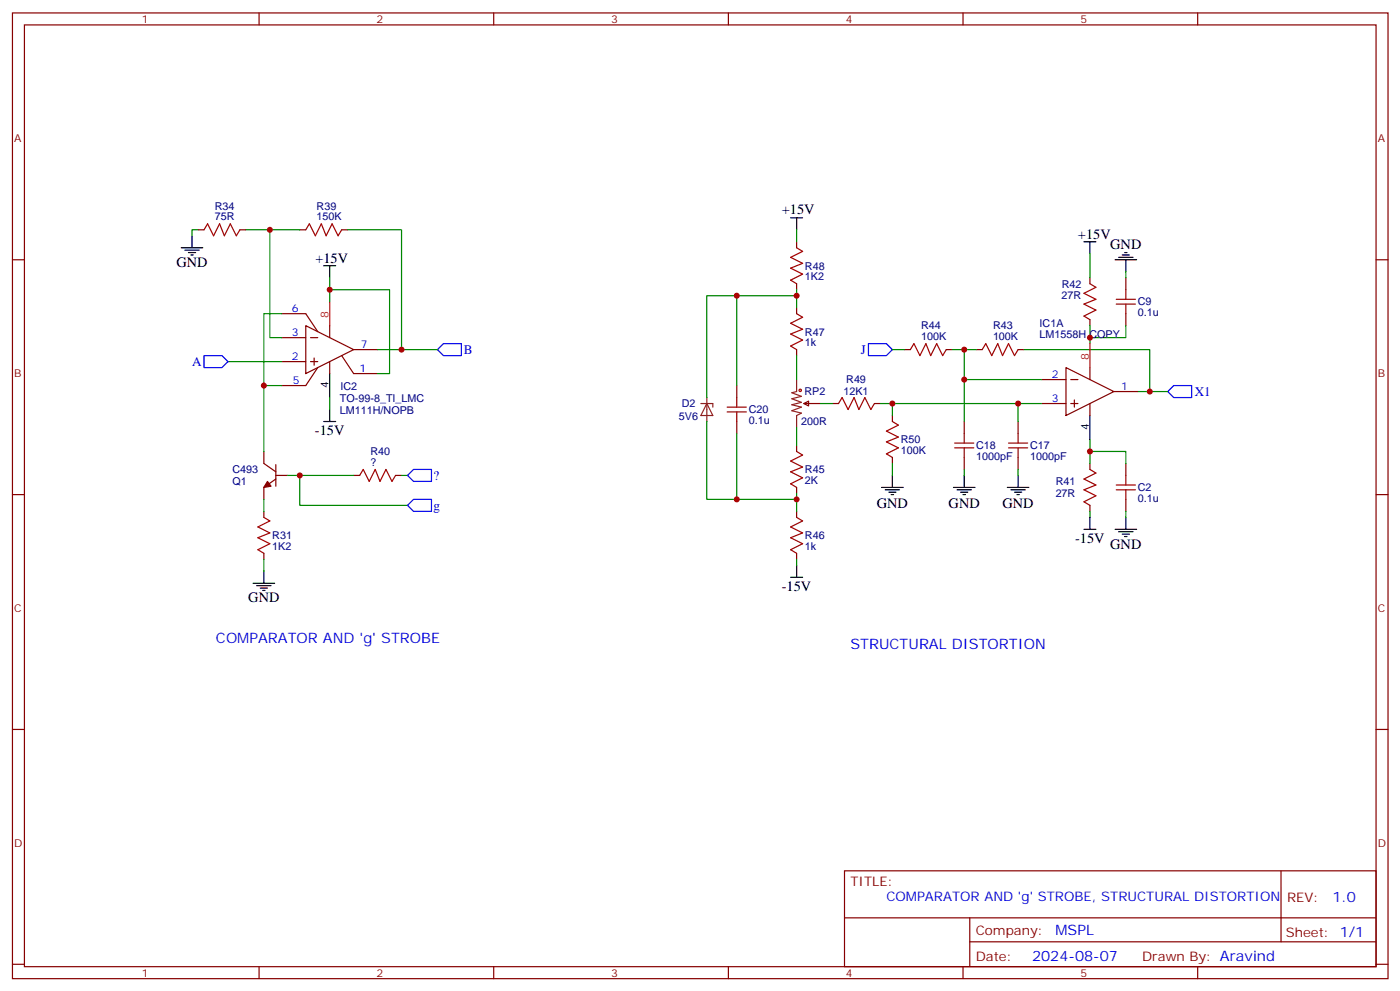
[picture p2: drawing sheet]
<svg xmlns="http://www.w3.org/2000/svg" width="413mm" height="292mm" viewBox="0 0 413 292" stroke-linecap="round" stroke-linejoin="round" font-family="sans-serif">
<g fill="none" stroke="#870000" stroke-width=".35">
<path d="M3.7 3.8h405.3v284.3h-405.3zM7.2 7.3h398.3v277.3h-398.3zM76.3 3.8v3.5M145.5 3.8v3.5M214.6 3.8v3.5M283.8 3.8v3.5M352.9 3.8v3.5M3.7 76.5h3.5M58.3 67.7h1.8M70.7 67.7h1.8M88.3 67.7h1.8M100.7 67.7h1.7"/>
<path d="M234.7 71.2v1.8M405.5 76.5h3.5M83 92.4h7.1l3.5 5.2M83 99.4h7.1M90.1 95.9l14.1 7-14.1 7.1zM91.5 99.4h2.1M97.2 95.9v3.5M234.7 83.5v1.8M234.7 90.6v1.8M321.2 81.8v1.7M321.2 94.1v1.8M331.8 81.8v3.5"/>
<path d="M331.8 92.4v3.5M83 106.5h7.1M91.5 106.5h2.1M92.6 105.4v2.1M93.6 108.2l-3.5 5.3h-7.1M97.2 106.5v3.5M100.7 104.7l3.5 5.3h7.1M104.2 102.9h7.1M217.1 113.5v3.6M234.7 102.9v1.8M236.9 118.8l1.4-.7v1.4zM236.9 118.8h4.9"/>
<path d="M245.3 118.8h1.8M257.7 118.8h1.7M266.5 102.9h1.8M278.8 102.9h1.8M287.7 102.9h1.7M300 102.9h1.8M307.1 118.8h7M307.1 111.8h7M314.1 108.2l14.1 7.1-14.1 7zM315.5 118.8h2.1M315.5 111.8h2.1M316.6 117.8v2.1"/>
<path d="M321.2 108.2v3.6M321.2 118.8v3.5M328.2 115.3h7.1M77.8 132.9v3.6l3.5 2.4M81.3 140h3.5M81.3 136.8v6.4M104.2 140h1.8M116.6 140h1.7M217.1 124.1v3.5M234.7 131.2v1.7M263 122.3v1.8M263 134.7v1.8"/>
<path d="M284.1 124.1v3.5M284.1 134.7v3.5M300 124.1v3.5M300 134.7v3.5M321.2 136.5v1.7M331.8 136.5v3.5M3.7 145.6h3.5M77.8 150.6v1.7M81.3 141l-3.5 2.5v3.5M234.7 143.5v1.8M234.7 150.6v1.7M321.2 148.8v1.8"/>
<path d="M331.8 147v3.6M405.5 145.6h3.5M77.8 162.9v1.8M234.7 162.9v1.8M3.7 214.8h3.5M405.5 214.8h3.5M248.8 256.4h156.7v28.2h-156.7zM377.5 256.4v20.9M248.9 270.2h156.5M285.8 277.3h119.6M285.8 270.2v14.2M3.7 283.9h3.5"/>
<path d="M76.3 284.6v3.5M145.5 284.6v3.5M214.6 284.6v3.5M283.8 284.6v3.5M352.9 284.6v3.5M405.5 283.9h3.5"/>
</g>
<g fill="none" stroke="#000" stroke-width=".35">
<path d="M53.4 73h6.4M54.5 73.7h4.2M55.5 74.4h2.1M56.2 75.1h.7M56.6 69.4v3.6M95.4 78.2h3.5M97.2 78.2v3.6M233 64.1h3.5M234.7 64.1v3.6M319.4 71.2h3.5M321.2 71.2v3.5M328.6 76.5h6.3"/>
<path d="M329.6 75.8h4.3M330.7 75.1h2.1M331.4 74.4h.7M331.8 76.5v3.5M97.2 110v7.1M95.4 124.1h3.5M97.2 120.6v3.5M263 140v3.5M284.1 140v3.5M300 140v3.5M321.2 122.3v7.1M259.8 143.5h6.3"/>
<path d="M260.8 144.2h4.3M261.9 144.9h2.1M262.6 145.6h.7M281 143.5h6.3M282 144.2h4.2M283.1 144.9h2.1M283.8 145.6h.7M296.8 143.5h6.4M297.9 144.2h4.2M298.9 144.9h2.2M299.6 145.6h.8M319.4 155.9h3.5"/>
<path d="M321.2 152.3v3.6M328.6 155.9h6.3M329.6 156.6h4.3M330.7 157.3h2.1M331.4 158h.7M331.8 152.3v3.6M74.6 171.7h6.3M75.6 172.4h4.3M76.7 173.1h2.1M77.4 173.8h.7M77.8 168.2v3.5M233 170h3.5"/>
<path d="M234.7 166.4v3.6"/>
</g>
<path d="M97.2 88.8v7.1M321.2 101.2v7" fill="none" stroke="#f00" stroke-width=".35"/>
<g fill="none" stroke="#008700" stroke-width=".35">
<path d="M58.3 67.7h-1.7v1.7M72.5 67.7h15.8M79.5 67.7v31.7h3.5M102.4 67.7h15.9v35.2h-7M234.7 67.7v3.5M321.2 74.7v7.1M83 92.4h-5.2v21.1h5.2M97.2 81.8v7M97.2 85.3h17.6v24.7h-3.5M217.1 87.1v26.4M234.7 87.1h-26.4v30M234.7 85.3v5.3"/>
<path d="M321.2 95.9v5.3M331.8 95.9v3.5h-10.6M331.8 80v1.8M67.2 106.5h15.8M77.8 113.5v19.4M97.2 117.1v3.5M118.3 102.9h10.6M234.7 104.7v7.1M241.8 118.8h3.5M259.4 118.8h3.6v3.5M263 102.9h3.5M263 118.8h44.1"/>
<path d="M280.6 102.9h7.1M284.1 102.9v8.9h23M284.1 111.8v12.3M300 118.8v5.3M301.8 102.9h37v12.4h-3.5M338.8 115.3h5.3M84.8 140h19.4M88.3 140v8.8h31.8M118.3 140h1.8M208.3 124.1v22.9h26.4M217.1 127.6v19.4M234.7 125.9v5.3"/>
<path d="M263 136.5v3.5M284.1 138.2v1.8M300 138.2v1.8M321.2 132.9h10.6v3.6M321.2 129.4v7.1M77.8 147v3.6M234.7 145.3v5.3M321.2 150.6v1.7M331.8 150.6v1.7M77.8 164.7v3.5M234.7 164.7v1.7"/>
</g>
<path d="M78.8 141.7l1.1 1.5-2.1 .3z" fill="#870000" stroke="#870000" stroke-width=".35"/>
<g fill="none" stroke="#a10000" stroke-width=".35">
<path d="M60.1 67.7l1.1-1.8 1.7 3.5 1.8-3.5 1.4 3.5 1.8-3.5 1.7 3.5 1.1-1.7M90.1 67.7l1.1-1.8 1.7 3.5 1.8-3.5 1.4 3.5 1.8-3.5 1.7 3.5 1.1-1.7M234.7 73l1.8 1-3.5 1.8 3.5 1.7-3.5 1.5 3.5 1.7-3.5 1.8 1.7 1M234.7 92.4l1.8 1-3.5 1.8 3.5 1.7-3.5 1.5 3.5 1.7-3.5 1.8 1.7 1M321.2 83.5l1.7 1.1-3.5 1.8 3.5 1.7-3.5 1.4 3.5 1.8-3.5 1.8 1.8 1M328.9 89.5h5.7M328.9 88.1h5.7M331.8 85.3v2.8M331.8 89.5v2.9M214.3 119.9h5.6M217.1 117.1v2.8M247.1 118.8l1-1.7 1.8 3.5 1.8-3.5 1.4 3.5 1.7-3.5 1.8 3.5 1.1-1.8"/>
<path d="M268.3 102.9l1-1.7 1.8 3.5 1.7-3.5 1.4 3.5 1.8-3.5 1.8 3.5 1-1.8M289.4 102.9l1.1-1.7 1.7 3.5 1.8-3.5 1.4 3.5 1.8-3.5 1.7 3.5 1.1-1.8M106 140l1-1.8 1.8 3.5 1.8-3.5 1.4 3.5 1.7-3.5 1.8 3.5 1.1-1.7M214.3 121.3h5.6M217.1 121.3v2.8M234.7 132.9l1.8 1.1-3.5 1.7 3.5 1.8-3.5 1.4 3.5 1.8-3.5 1.8 1.7 1M263 124.1l1.7 1.1-3.5 1.7 3.5 1.8-3.5 1.4 3.5 1.8-3.5 1.7 1.8 1.1M281.3 131.9h5.6M281.3 130.5h5.6M284.1 127.6v2.9M284.1 131.9v2.8M297.2 131.9h5.6"/>
<path d="M297.2 130.5h5.6M300 127.6v2.9M300 131.9v2.8M321.2 138.2l1.7 1.1-3.5 1.7 3.5 1.8-3.5 1.4 3.5 1.8-3.5 1.7 1.8 1.1M331.8 140v2.8M77.8 152.3l1.7 1.1-3.5 1.8 3.5 1.7-3.5 1.4 3.5 1.8-3.5 1.8 1.8 1M234.7 152.3l1.8 1.1-3.5 1.8 3.5 1.7-3.5 1.4 3.5 1.8-3.5 1.8 1.7 1M328.9 144.2h5.7M328.9 142.8h5.7M331.8 144.2v2.8"/>
<circle cx="235.8" cy="114.9" r=".35"/>
</g>
<path d="M60.1 104.7h5.3l1.8 1.8-1.8 1.7h-5.3zM128.9 102.9l1.8-1.7h5.3v3.5h-5.3zM255.9 101.2h5.3l1.8 1.7-1.8 1.8h-5.3zM344.1 115.3l1.8-1.8h5.3v3.6h-5.3zM120.1 140l1.7-1.8h5.3v3.5h-5.3zM120.1 148.8l1.7-1.8h5.3v3.6h-5.3z" fill="none" stroke="#00f" stroke-width=".35"/>
<path d="M206.5 118.8h3.5v1.1M208.3 118.8l1.7 3.5h-3.5zM208.3 117.1v7M234.7 111.8v3.5l-1.4 .3 2.8 1.1-2.8 .7 2.8 1.1-2.8 .7 2.8 .7-2.8 1 2.8 .7-1.4 .7v3.6" fill="none" stroke="#8c2424" stroke-width=".35"/>
<g fill="#c00">
<circle cx="97.2" cy="85.3" r=".88"/>
<circle cx="77.8" cy="113.5" r=".88"/>
<circle cx="79.5" cy="67.7" r=".88"/>
<circle cx="88.3" cy="140" r=".88"/>
<circle cx="118.3" cy="102.9" r=".88"/>
<circle cx="321.2" cy="132.9" r=".88"/>
<circle cx="321.2" cy="99.4" r=".88"/>
<circle cx="284.1" cy="102.9" r=".88"/>
<circle cx="338.8" cy="115.3" r=".88"/>
<circle cx="263" cy="118.8" r=".88"/>
<circle cx="284.1" cy="111.8" r=".88"/>
<circle cx="300" cy="118.8" r=".88"/>
<circle cx="234.7" cy="87.1" r=".88"/>
<circle cx="234.7" cy="147" r=".88"/>
<circle cx="217.1" cy="147" r=".88"/>
<circle cx="217.1" cy="87.1" r=".88"/>
</g>
<g font-size="4.2">
<text x="230.4" y="63">+15V</text>
<text x="317.6" y="70.5">+15V</text>
<text x="92.9" y="77.5">+15V</text>
<text x="327.2" y="73.3">GND</text>
<text x="52" y="78.6">GND</text>
<text x="92.8" y="128.1">-15V</text>
<text x="258.4" y="149.6">GND</text>
<text x="279.5" y="149.6">GND</text>
<text x="295.4" y="149.6">GND</text>
<text x="316.8" y="159.8">-15V</text>
<text x="327.2" y="161.5">GND</text>
<text x="230.4" y="173.9">-15V</text>
<text x="73.2" y="177.4">GND</text>
</g>
<g font-size="4.2" fill="#00f">
<text x="63.6" y="189.4">COMPARATOR AND 'g' STROBE</text>
<text x="250.6" y="191.1">STRUCTURAL DISTORTION</text>
<text x="392.6" y="265.7">1.0</text>
<text x="311" y="275.2">MSPL</text>
<text x="304.1" y="283">2024-08-07</text>
</g>
<g font-size="3.9" fill="#00f">
<text x="56.6" y="107.7">A</text>
<text x="136.7" y="104.3">B</text>
<text x="253.7" y="104.2">J</text>
<text x="352" y="116.5">X1</text>
<text x="127.8" y="141.3">?</text>
<text x="127.8" y="150.1">g</text>
<text x="261.2" y="265.2">COMPARATOR AND 'g' STROBE, STRUCTURAL DISTORTION</text>
</g>
<g font-size="3.9" fill="#800">
<text x="250.6" y="261">TITLE:</text>
<text x="379.2" y="265.7">REV:</text>
<text x="287.5" y="275.2">Company:</text>
<text x="378.9" y="275.8">Sheet: 1/1</text>
<text x="287.5" y="282.9">Date:</text>
<text x="336.6" y="282.9">Drawn By: Aravind</text>
</g>
<g font-size="3.2" fill="#800">
<text x="41.8" y="6.8">1</text>
<text x="110.9" y="6.8">2</text>
<text x="180.1" y="6.8">3</text>
<text x="249.2" y="6.8">4</text>
<text x="318.3" y="6.8">5</text>
<text x="4.2" y="41.9">A</text>
<text x="406" y="41.9">A</text>
<text x="4.2" y="111.1">B</text>
<text x="406" y="111.1">B</text>
<text x="4.2" y="180.2">C</text>
<text x="406" y="180.2">C</text>
<text x="4.2" y="249.3">D</text>
<text x="406" y="249.3">D</text>
<text x="41.8" y="287.6">1</text>
<text x="110.9" y="287.6">2</text>
<text x="180.1" y="287.6">3</text>
<text x="249.2" y="287.6">4</text>
<text x="318.3" y="287.6">5</text>
</g>
<g font-size="3.2" fill="#000080">
<text x="63.3" y="64.8">75R</text>
<text x="63.3" y="61.7">R34</text>
<text x="93.3" y="64.8">150K</text>
<text x="93.3" y="61.7">R39</text>
<text x="237.2" y="82.6">1K2</text>
<text x="237.2" y="79.4">R48</text>
<text x="312.8" y="88.2">27R</text>
<text x="312.9" y="84.7">R42</text>
<text x="335.3" y="89.9">C9</text>
<text x="335.3" y="93.2">0.1u</text>
<text x="237.2" y="102">1k</text>
<text x="237.2" y="98.8">R47</text>
<text x="271.4" y="100.1">100K</text>
<text x="271.4" y="97">R44</text>
<text x="292.6" y="100.1">100K</text>
<text x="292.6" y="97">R43</text>
<text x="306.4" y="99.4">LM1558H COPY</text>
<text x="306.4" y="96.2">IC1A</text>
<text x="249.4" y="112.9">R49</text>
<text x="100.2" y="118.2">TO-99-8_TI_LMC</text>
<text x="100.3" y="114.7">IC2</text>
<text x="200.9" y="119.9">D2</text>
<text x="237.1" y="116.4">RP2</text>
<text x="248.5" y="116.4">12K1</text>
<text x="100.2" y="121.8">LM111H/NOPB</text>
<text x="200.1" y="123.5">5V6</text>
<text x="220.6" y="124.9">0.1u</text>
<text x="220.6" y="121.7">C20</text>
<text x="236.1" y="125.2">200R</text>
<text x="265.4" y="130.5">R50</text>
<text x="109.2" y="137.2">?</text>
<text x="109.2" y="133.9">R40</text>
<text x="265.4" y="133.7">100K</text>
<text x="287.7" y="135.5">1000pF</text>
<text x="287.7" y="132.3">C18</text>
<text x="303.5" y="135.5">1000pF</text>
<text x="303.5" y="132.3">C17</text>
<text x="68.5" y="142.9">Q1</text>
<text x="68.5" y="139.4">C493</text>
<text x="237.2" y="142.5">2K</text>
<text x="237.2" y="139.4">R45</text>
<text x="311.1" y="142.9">R41</text>
<text x="311.1" y="146.4">27R</text>
<text x="335.3" y="147.8">0.1u</text>
<text x="335.3" y="144.7">C2</text>
<text x="80.2" y="161.9">1K2</text>
<text x="80.2" y="158.7">R31</text>
<text x="237.2" y="161.9">1k</text>
<text x="237.2" y="158.8">R46</text>
</g>
<g font-size="3.2" fill="#00f">
<text x="86" y="92">6</text>
<text x="86" y="99.1">3</text>
<text x="86" y="106.1">2</text>
<text x="106.3" y="102.6">7</text>
<text x="86.3" y="113.2">5</text>
<text x="106" y="109.6">1</text>
<text x="310" y="111.4">2</text>
<text x="310" y="118.5">3</text>
<text x="330.3" y="114.9">1</text>
</g>
<g font-size="3.2" fill="#f00">
<text x="96.8" y="93.8" transform="rotate(-90 96.8 93.8)">8</text>
<text x="320.8" y="106.1" transform="rotate(-90 320.8 106.1)">8</text>
</g>
<g font-size="3.2">
<text x="96.8" y="114.1" transform="rotate(-90 96.8 114.1)">4</text>
<text x="320.8" y="126.5" transform="rotate(-90 320.8 126.5)">4</text>
</g>
</svg>
